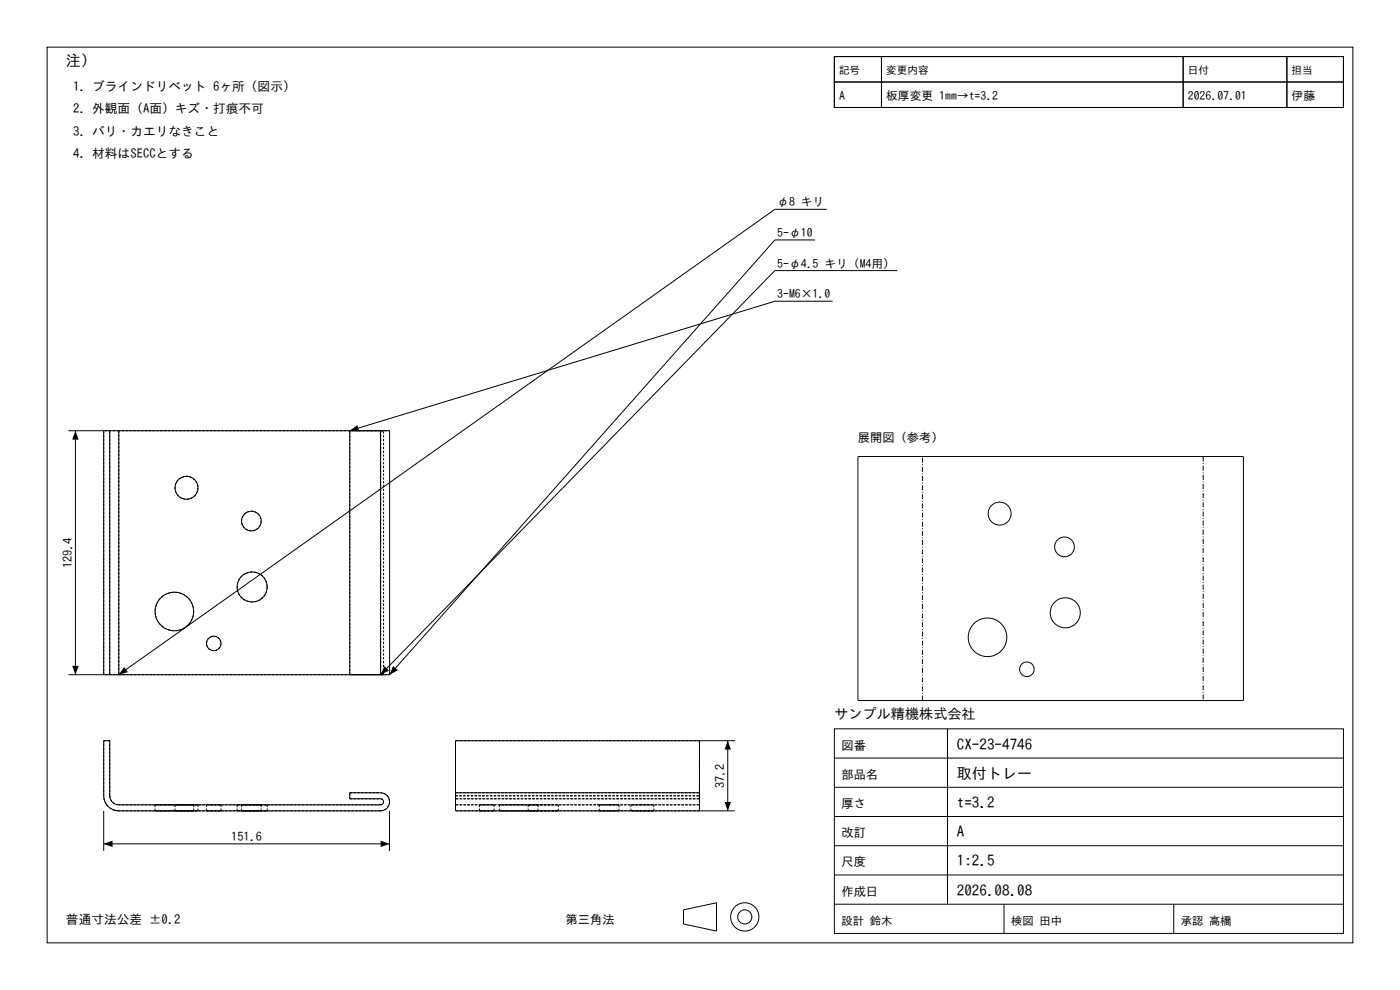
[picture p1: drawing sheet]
<svg xmlns="http://www.w3.org/2000/svg" width="297mm" height="210mm" viewBox="0 0 297 210" stroke-linecap="round" stroke-linejoin="round" font-family="sans-serif">
<g fill="none" stroke="#000" stroke-width=".21">
<path d="M10 10h277v190h-277zM177 12h10v5.4h-10zM177 17.4h10v5.4h-10zM177 12h108v10.8h-108zM187 12h64v5.4h-64zM187 17.4h64v5.4h-64zM251 12h22v5.4h-22zM251 17.4h22v5.4h-22zM273 12h12v5.4h-12zM273 17.4h12v5.4h-12zM172.9 50.9h-8.5l-81.7 92.2M175.4 44.4h-11l-139.2 98.7"/>
<path d="M190.4 57.4h-26l-83.7 85.7M176.6 63.9h-12.2l-90.2 27.5v51.7M14.5 91.4h8.8M16 91.4v51.7M22 91.4v51.7M23.3 91.4h1.9M23.3 91.4v51.7M25.2 91.4h55.5M25.2 91.4v51.7M80.7 91.4h2v51.7M80.7 91.4v51.7M182 96.8h81.8v51.8h-81.8z"/>
<path d="M14.5 143.1h8.8M22 157.1h1.3v11.7a1.92 1.92 0 0 0 1.9 1.9h55.5a.64 .64 0 0 0 .7-.6 .64 .64 0 0 0-.7-.7h-6.5v-1.2h6.5a1.92 1.92 0 0 1 2 1.9 1.92 1.92 0 0 1-2 1.9h-55.5a3.2 3.2 0 0 1-3.2-3.2zM23.3 143.1h1.9M25.2 143.1h55.5M80.7 143.1h2M148.4 157.1v11.1M154.4 157.1v14.9M155.9 157.1h-59.3v11.1M177 154.6h108v43.4h-108zM201 154.6v37.2M22 172v8.5M22 179h60.6"/>
<path d="M82.6 172v8.5M96.6 168.2v3.8h59.3M96.6 168.2h51.8M148.4 168.2v3.8M177 179.4h108M177 173.2h108M177 167h108M177 160.8h108M145 193l7-1.5v6l-7-1.5zM177 191.8h108M177 185.6h108M213 191.8v6.2"/>
<path d="M249 191.8v6.2"/>
<circle cx="39.6" cy="103.5" r="2.44"/>
<circle cx="53.3" cy="110.5" r="2.09"/>
<circle cx="212.1" cy="108.9" r="2.44"/>
<circle cx="225.8" cy="116" r="2.09"/>
<circle cx="37" cy="129.7" r="4.1"/>
<circle cx="45.3" cy="136.5" r="1.54"/>
<circle cx="53.5" cy="124.5" r="3.2"/>
<circle cx="209.5" cy="135.2" r="4.1"/>
<circle cx="226" cy="130" r="3.2"/>
<circle cx="217.8" cy="142" r="1.54"/>
<circle cx="158" cy="194.5" r="3"/>
<circle cx="158" cy="194.5" r="1.5"/>
</g>
<g fill="none" stroke="#000" stroke-width=".21" stroke-dasharray=".5 .3" stroke-linecap="butt">
<path d="M25.2 91.4v51.7M25.2 91.4h-3.2M74.2 91.4h6.5M80.7 91.4h-55.5M80.7 91.4h-6.5M80.7 91.4h2M80.7 91.4v51.7M80.7 91.4h.7M81.4 91.4h-.7M42 103.5a2.44 2.44 0 0 1-3.5 2.2 2.44 2.44 0 0 1-.5-4.1 2.44 2.44 0 0 1 3.9 1.3l.1 .6M55.4 110.5a2.09 2.09 0 0 1-3 1.9 2.09 2.09 0 0 1-.4-3.5 2.09 2.09 0 0 1 3.3 1.1l.1 .5M41.1 129.7a4.1 4.1 0 0 1-5.9 3.7 4.1 4.1 0 0 1-.7-6.9 4.1 4.1 0 0 1 6.5 2.4l.1 .8"/>
<path d="M46.9 136.5a1.54 1.54 0 0 1-2.2 1.4 1.54 1.54 0 0 1-.4-2.6 1.54 1.54 0 0 1 2.5 .7l.1 .5M56.7 124.5a3.2 3.2 0 0 1-4.6 2.9 3.2 3.2 0 0 1-.6-5.4 3.2 3.2 0 0 1 5.1 1.8l.1 .7M22 157.1h1.3M22 143.1v-51.7M23.3 143.1v-51.7M25.2 143.1h55.5M25.2 143.1h-3.2M74.2 143.1h6.5M74.2 143.1v-51.7M80.7 143.1h.7M80.7 143.1h-6.5M80.7 143.1h2"/>
<path d="M80.7 143.1v-51.7M81.4 143.1h-.7M81.4 143.1v-51.7M96.6 157.1v11.7M148.4 157.1h-51.8M22 168.8v-11.7M23.3 168.8a1.92 1.92 0 0 0 1.9 1.9M23.3 168.8v-11.7M25.2 172a3.2 3.2 0 0 1-3.2-3.2M32.9 172h8.2M32.9 170.7h8.2M32.9 170.7v1.3"/>
<path d="M37.1 172h4.9M37.1 170.7h4.9M37.1 170.7v1.3M41.1 172h-8.2M41.1 170.7h-8.2M41.1 172v-1.3M42 172h-4.9M42 170.7h-4.9M42 172v-1.3M43.8 172h3.1M43.8 170.7h3.1M43.8 170.7v1.3"/>
<path d="M46.9 172h-3.1M46.9 170.7h-3.1M46.9 172v-1.3M50.3 172h6.4M50.3 170.7h6.4M50.3 170.7v1.3M51.2 172h4.2M51.2 170.7h4.2M51.2 170.7v1.3M55.4 172h-4.2M55.4 170.7h-4.2M55.4 172v-1.3"/>
<path d="M56.7 172h-6.4M56.7 170.7h-6.4M56.7 172v-1.3M74.2 168.2h6.5M74.2 168.2v1.2M74.2 169.4h6.5M80.7 172h-55.5M80.7 170.7h-55.5M80.7 172a1.92 1.92 0 0 0 2-1.9 1.92 1.92 0 0 0-2-1.9M80.7 169.4a.64 .64 0 0 1 .7 .7 .64 .64 0 0 1-.7 .6M96.6 172v-3.2M96.6 168.2v.6"/>
<path d="M96.6 168.8v1.9M96.6 169.4v1.3M96.6 168.2v1.2M96.6 170.7h51.8M96.6 168.8h51.8M96.6 168.2h51.8M96.6 169.4h51.8M101.7 172h3.1M101.7 170.7h3.1M101.7 170.7v1.3M103.3 172h-1.6M103.3 170.7h-1.6"/>
<path d="M104.8 172h-1.5M104.8 170.7h-1.5M104.8 170.7v1.3M105.9 172h8.2M105.9 170.7h8.2M105.9 170.7v1.3M110 172h-4.1M110 170.7h-4.1M112.1 172h6.3M112.1 170.7h6.3M112.1 170.7v1.3M114.1 172h-4.1"/>
<path d="M114.1 170.7h-4.1M114.1 170.7v1.3M115.2 172h-3.1M115.2 170.7h-3.1M118.4 172h-3.2M118.4 170.7h-3.2M118.4 170.7v1.3M127.1 172h4.2M127.1 170.7h4.2M127.1 170.7v1.3M129.2 172h-2.1M129.2 170.7h-2.1"/>
<path d="M131.3 172h-2.1M131.3 170.7h-2.1M131.3 170.7v1.3M133.8 172h4.9M133.8 170.7h4.9M133.8 170.7v1.3M136.3 172h-2.5M136.3 170.7h-2.5M138.7 172h-2.4M138.7 170.7h-2.4M138.7 170.7v1.3M148.4 172h-51.8"/>
<path d="M148.4 170.7h-51.8M148.4 172v-3.2M148.4 168.8v1.9M148.4 169.4h-51.8M148.4 169.4v1.3M148.4 168.2v1.2M148.4 168.8v-.6M148.4 168.8v-11.7"/>
</g>
<path d="M16 91.4l.7 1.8h-1.4zM74.2 91.4l1.6-1.2 .4 1.3zM15.3 141.2h1.4l-.7 1.9zM26.3 141.5l.8 1.1-1.9 .5zM81.6 141.3l.9 1-1.8 .8zM83.4 141.3l1 .9-1.7 .9zM154.4 157.1l.7 1.9h-1.4zM22 179l1.9-.7v1.4zM80.8 178.3l1.8 .7-1.8 .7zM153.7 170.1h1.4l-.7 1.9z" fill="#000"/>
<path d="M255.2 96.8v51.8M195.7 148.6v-51.8" fill="none" stroke="#000" stroke-width=".21" stroke-dasharray="1.1 .4 .2 .4" stroke-linecap="butt"/>
<g font-size="3.2">
<text x="14" y="14">注）</text>
<text x="203" y="159">CX-23-4746</text>
<text x="203" y="165.2">取付トレー</text>
<text x="203" y="171.4">t=3.2</text>
<text x="203" y="177.6">A</text>
<text x="203" y="183.8">1:2.5</text>
<text x="203" y="190">2026.08.08</text>
</g>
<text font-size="3" x="177" y="152.6">サンプル精機株式会社</text>
<g font-size="2.7">
<text x="15.5" y="19.2">1. ブラインドリベット 6ヶ所（図示）</text>
<text x="15.5" y="24">2. 外観面（A面）キズ・打痕不可</text>
<text x="15.5" y="28.8">3. バリ・カエリなきこと</text>
<text x="15.5" y="33.6">4. 材料はSECCとする</text>
<text x="14" y="196">普通寸法公差 ±0.2</text>
</g>
<g font-size="2.6">
<text x="182" y="93.8">展開図（参考）</text>
<text x="15.3" y="120.5" transform="rotate(-90 15.3 120.5)">129.4</text>
<text x="178.5" y="159">図番</text>
<text x="153.7" y="167.2" transform="rotate(-90 153.7 167.2)">37.2</text>
<text x="178.5" y="165.2">部品名</text>
<text x="178.5" y="171.4">厚さ</text>
<text x="49.1" y="178.3">151.6</text>
<text x="178.5" y="177.6">改訂</text>
<text x="178.5" y="183.8">尺度</text>
<text x="178.5" y="190">作成日</text>
<text x="120" y="196">第三角法</text>
</g>
<g font-size="2.5">
<text x="178" y="21.2">A</text>
<text x="188" y="21.2">板厚変更 1mm→t=3.2</text>
<text x="252" y="21.2">2026.07.01</text>
<text x="274" y="21.2">伊藤</text>
<text x="164.9" y="43.8">φ8 キリ</text>
<text x="164.9" y="50.3">5-φ10</text>
<text x="164.9" y="56.8">5-φ4.5 キリ（M4用）</text>
<text x="164.9" y="63.3">3-M6×1.0</text>
</g>
<g font-size="2.4">
<text x="178.5" y="196.2">設計 鈴木</text>
<text x="214.5" y="196.2">検図 田中</text>
<text x="250.5" y="196.2">承認 高橋</text>
</g>
<g font-size="2.3">
<text x="178" y="15.8">記号</text>
<text x="188" y="15.8">変更内容</text>
<text x="252" y="15.8">日付</text>
<text x="274" y="15.8">担当</text>
</g>
</svg>
